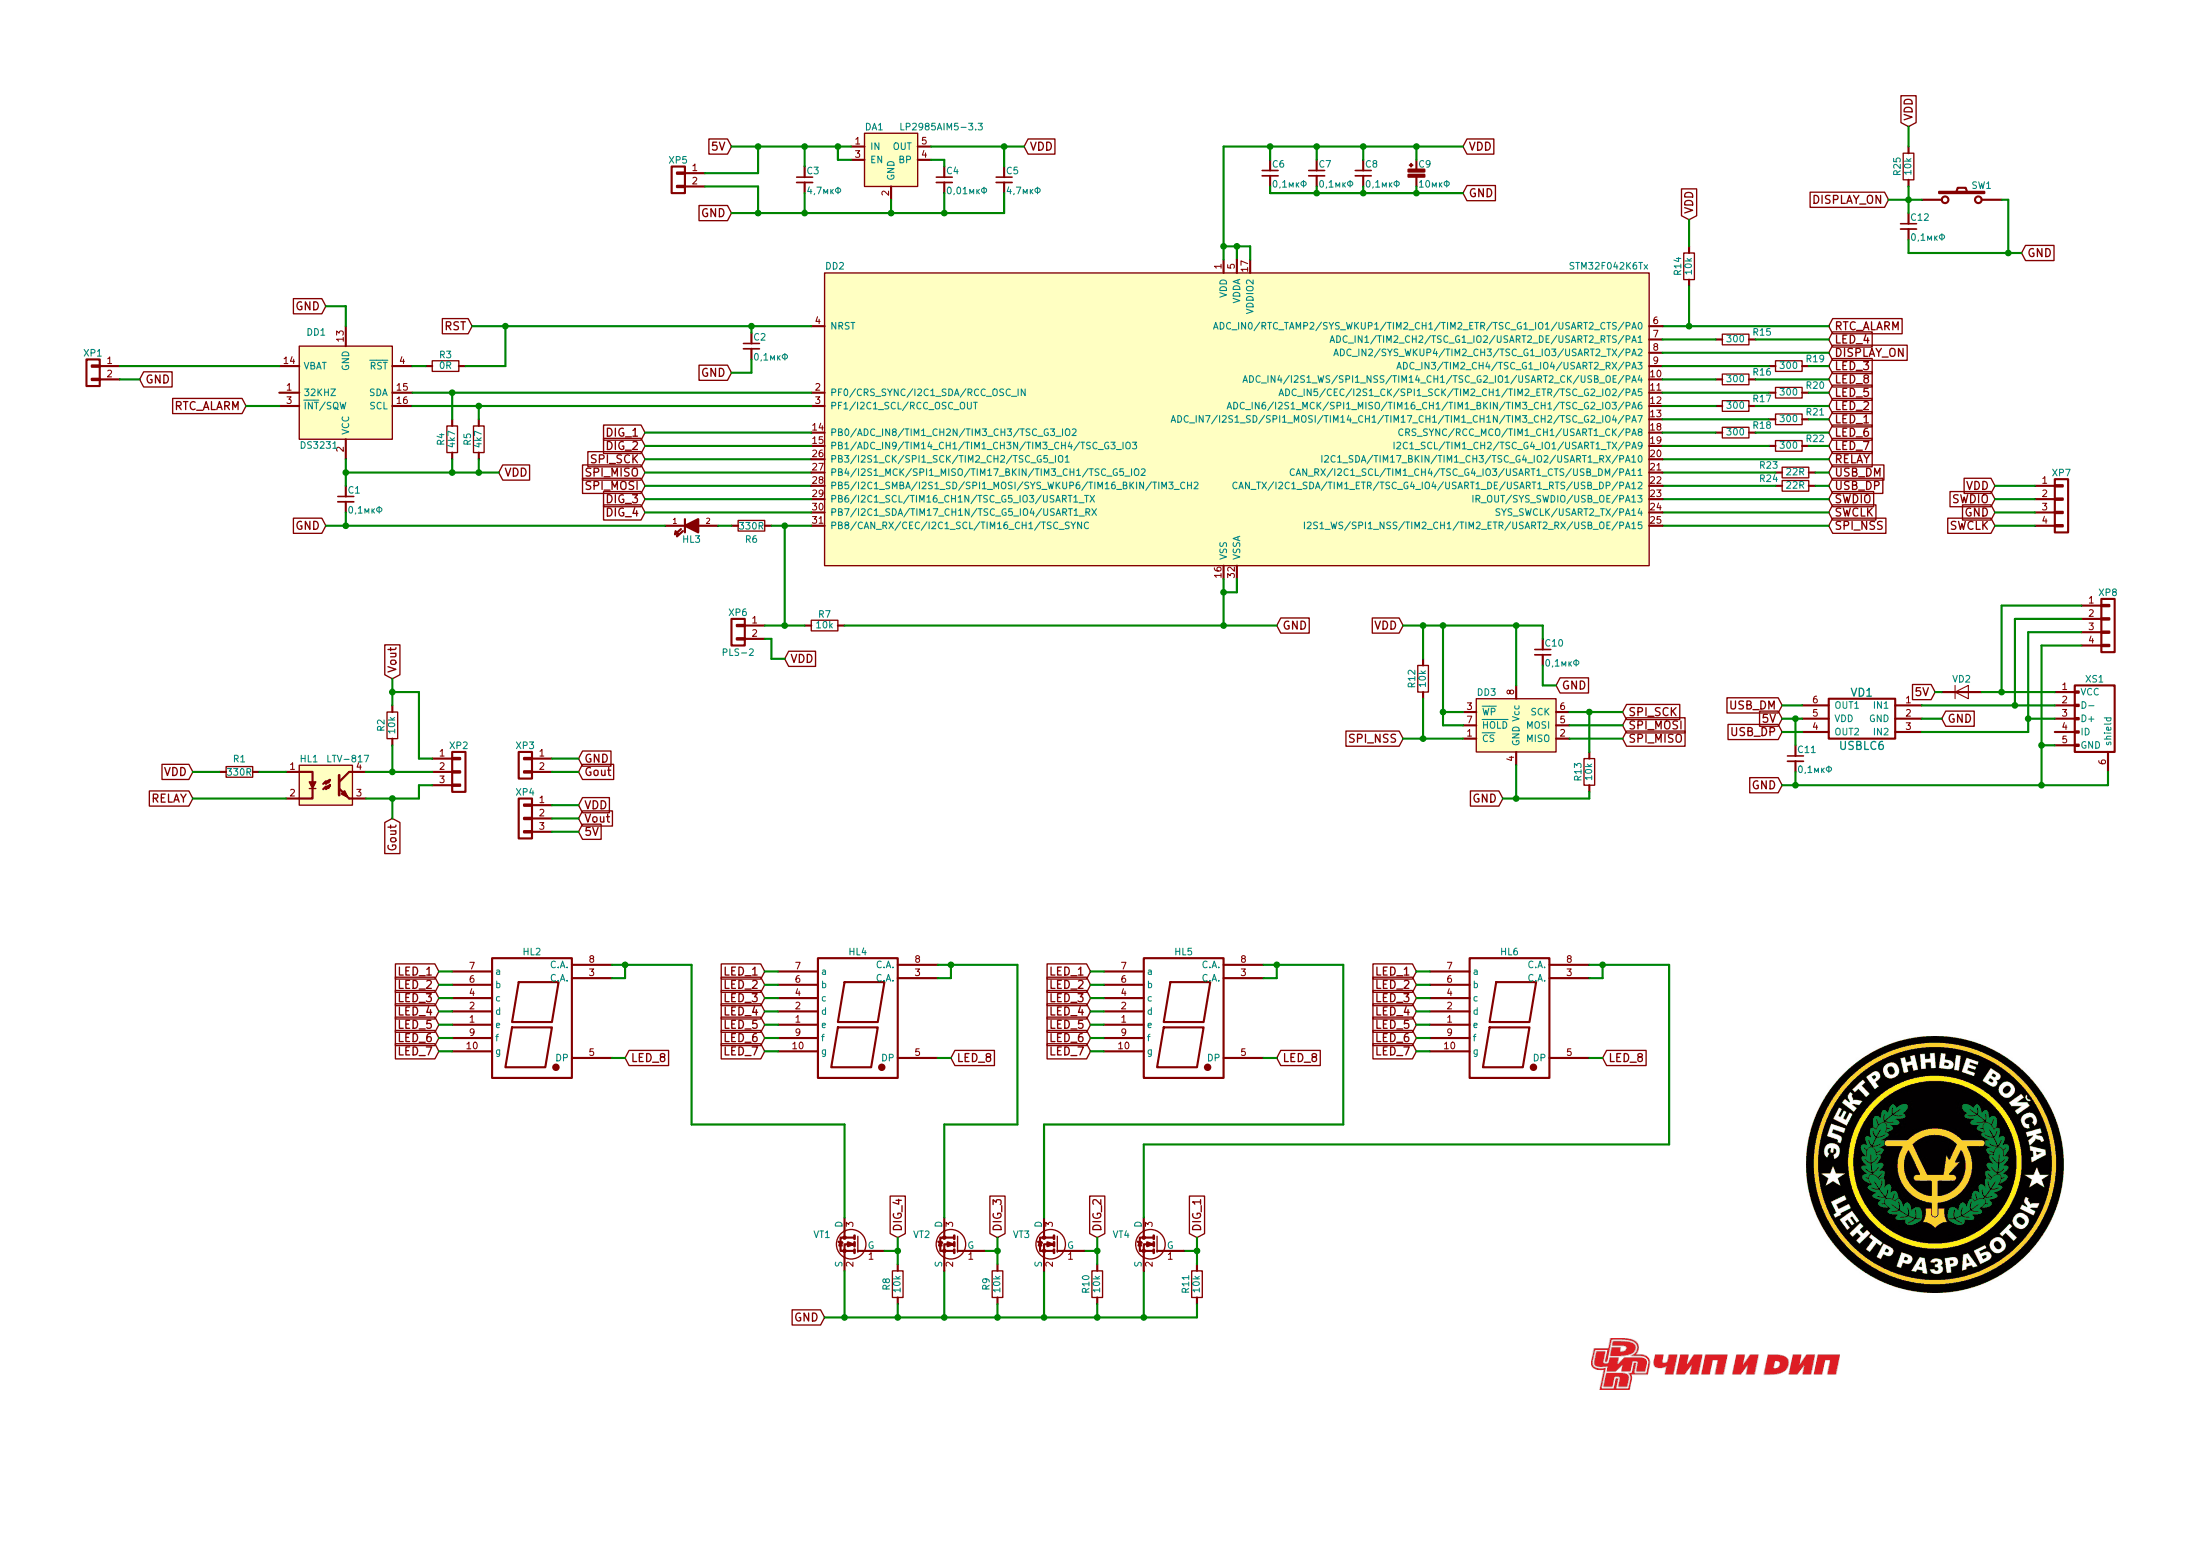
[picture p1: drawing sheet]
EESchema Schematic File Version 4
LIBS:RDC2-0041-cache
EELAYER 26 0
EELAYER END
$Descr A3 16535 11693
encoding utf-8
Sheet 1 1
Title ""
Date ""
Rev ""
Comp ""
Comment1 ""
Comment2 ""
Comment3 ""
Comment4 ""
$EndDescr
$Comp
L Device:C_Small C2
U 1 1
P 5650 2600
F 0 "C2" H 5660 2670 50  0000 L CNN
F 1 "0,1мкФ" H 5660 2520 50  0000 L CNN
F 2 "Capacitors_SMD:C_0603_HandSoldering" H 5650 2600 50  0001 C CNN
F 3 "" H 5650 2600 50  0000 C CNN
	1    5650 2600
	1    0    0    -1  
$EndComp
Text GLabel 11000 1100 2    60   Input ~ 0
VDD
Text GLabel 9600 4700 2    60   Input ~ 0
GND
Text GLabel 11000 1450 2    60   Input ~ 0
GND
$Comp
L Device:C_Small C6
U 1 1
P 9550 1300
F 0 "C6" H 9560 1370 50  0000 L CNN
F 1 "0,1мкФ" H 9560 1220 50  0000 L CNN
F 2 "Capacitors_SMD:C_0603_HandSoldering" H 9550 1300 50  0001 C CNN
F 3 "" H 9550 1300 50  0000 C CNN
	1    9550 1300
	1    0    0    -1  
$EndComp
$Comp
L Device:R R7
U 1 1
P 6200 4700
F 0 "R7" V 6280 4700 50  0000 C CNN
F 1 "10k" V 6200 4700 50  0000 C CNN
F 2 "Resistors_SMD:R_0603_HandSoldering" V 6130 4700 50  0001 C CNN
F 3 "" H 6200 4700 50  0000 C CNN
	1    6200 4700
	0    -1   -1   0   
$EndComp
Text GLabel 5500 2800 0    60   Input ~ 0
GND
Text GLabel 3550 2450 0    60   Input ~ 0
RST
$Comp
L Device:CP_Small C9
U 1 1
P 10650 1300
F 0 "C9" H 10660 1370 50  0000 L CNN
F 1 "10мкФ" H 10660 1220 50  0000 L CNN
F 2 "NewComponents:TantalC_SizeA_EIA-3216_HandSoldering_mm" H 10650 1300 50  0001 C CNN
F 3 "" H 10650 1300 50  0000 C CNN
	1    10650 1300
	1    0    0    -1  
$EndComp
$Comp
L regul:AP131-33 DA1
U 1 1
P 6700 1200
F 0 "DA1" H 6500 1450 50  0000 L CNN
F 1 "LP2985AIM5-3.3" H 7400 1450 50  0000 R CNN
F 2 "NewComponents:SOT-23-5_mm" H 6700 800 50  0001 C CNN
F 3 "" H 6700 1200 50  0000 C CNN
	1    6700 1200
	1    0    0    -1  
$EndComp
Text GLabel 5500 1600 0    60   Input ~ 0
GND
Text GLabel 7700 1100 2    60   Input ~ 0
VDD
Text GLabel 5500 1100 0    60   Input ~ 0
5V
$Comp
L Device:C_Small C7
U 1 1
P 9900 1300
F 0 "C7" H 9910 1370 50  0000 L CNN
F 1 "0,1мкФ" H 9910 1220 50  0000 L CNN
F 2 "Capacitors_SMD:C_0603_HandSoldering" H 9900 1300 50  0001 C CNN
F 3 "" H 9900 1300 50  0000 C CNN
	1    9900 1300
	1    0    0    -1  
$EndComp
$Comp
L Device:C_Small C5
U 1 1
P 7550 1350
F 0 "C5" H 7560 1420 50  0000 L CNN
F 1 "4,7мкФ" H 7560 1270 50  0000 L CNN
F 2 "Capacitors_SMD:C_0603_HandSoldering" H 7550 1350 50  0001 C CNN
F 3 "" H 7550 1350 50  0000 C CNN
	1    7550 1350
	1    0    0    -1  
$EndComp
$Comp
L Device:C_Small C4
U 1 1
P 7100 1350
F 0 "C4" H 7110 1420 50  0000 L CNN
F 1 "0,01мкФ" H 7110 1270 50  0000 L CNN
F 2 "Capacitors_SMD:C_0603_HandSoldering" H 7100 1350 50  0001 C CNN
F 3 "" H 7100 1350 50  0000 C CNN
	1    7100 1350
	1    0    0    -1  
$EndComp
$Comp
L Device:C_Small C3
U 1 1
P 6050 1350
F 0 "C3" H 6060 1420 50  0000 L CNN
F 1 "4,7мкФ" H 6060 1270 50  0000 L CNN
F 2 "Capacitors_SMD:C_0603_HandSoldering" H 6050 1350 50  0001 C CNN
F 3 "" H 6050 1350 50  0000 C CNN
	1    6050 1350
	1    0    0    -1  
$EndComp
Text GLabel 13750 3850 2    60   Input ~ 0
SWCLK
Text GLabel 10550 4700 0    60   Input ~ 0
VDD
$Comp
L Device:C_Small C10
U 1 1
P 11600 4900
F 0 "C10" H 11610 4970 50  0000 L CNN
F 1 "0,1мкФ" H 11610 4820 50  0000 L CNN
F 2 "Capacitors_SMD:C_0603_HandSoldering" H 11600 4900 50  0001 C CNN
F 3 "" H 11600 4900 50  0000 C CNN
	1    11600 4900
	1    0    0    -1  
$EndComp
$Comp
L Device:R R24
U 1 1
P 13500 3650
F 0 "R24" V 13550 3850 50  0000 C CNN
F 1 "22R" V 13500 3650 50  0000 C CNN
F 2 "Resistors_SMD:R_0603_HandSoldering" V 13430 3650 50  0001 C CNN
F 3 "" H 13500 3650 50  0000 C CNN
	1    13500 3650
	0    -1   -1   0   
$EndComp
$Comp
L Device:R R23
U 1 1
P 13500 3550
F 0 "R23" V 13550 3750 50  0000 C CNN
F 1 "22R" V 13500 3550 50  0000 C CNN
F 2 "Resistors_SMD:R_0603_HandSoldering" V 13430 3550 50  0001 C CNN
F 3 "" H 13500 3550 50  0000 C CNN
	1    13500 3550
	0    -1   -1   0   
$EndComp
$Comp
L RDC2-0041-rescue:USBLC6 VD1
U 1 1
P 14000 5400
F 0 "VD1" H 14000 5600 60  0000 C CNN
F 1 "USBLC6" H 14000 5200 60  0000 C CNN
F 2 "NewComponents:SOT23-6L" H 14000 5400 60  0001 C CNN
F 3 "" H 14000 5400 60  0000 C CNN
	1    14000 5400
	-1   0    0    -1  
$EndComp
Text GLabel 13750 3550 2    60   Input ~ 0
USB_DM
Text GLabel 13750 3650 2    60   Input ~ 0
USB_DP
$Comp
L conn:CONN_01X02 XP6
U 1 1
P 5550 4750
F 0 "XP6" H 5550 4900 50  0000 C CNN
F 1 "PLS-2" H 5550 4600 50  0000 C CNN
F 2 "NewComponents:Pin_Header_Straight_1x02_mm" H 5550 4750 50  0001 C CNN
F 3 "" H 5550 4750 50  0000 C CNN
	1    5550 4750
	-1   0    0    -1  
$EndComp
Text GLabel 13400 5300 0    60   Input ~ 0
USB_DM
Text GLabel 13400 5500 0    60   Input ~ 0
USB_DP
Text GLabel 13400 5400 0    60   Input ~ 0
5V
Text GLabel 14600 5400 2    60   Input ~ 0
GND
$Comp
L RDC2-0041-rescue:USB_OTG XS1
U 1 1
P 15750 5400
F 0 "XS1" V 15450 5400 50  0000 C CNN
F 1 "USB_OTG" H 15750 5600 50  0001 C CNN
F 2 "NewComponents:Micro_USB_ElecFreaks" V 15700 5300 50  0001 C CNN
F 3 "" V 15700 5300 50  0000 C CNN
	1    15750 5400
	0    1    1    0   
$EndComp
Text GLabel 13400 5900 0    60   Input ~ 0
GND
Text GLabel 14550 5200 0    60   Input ~ 0
5V
$Comp
L Device:C_Small C11
U 1 1
P 13500 5700
F 0 "C11" H 13510 5770 50  0000 L CNN
F 1 "0,1мкФ" H 13510 5620 50  0000 L CNN
F 2 "Capacitors_SMD:C_0603_HandSoldering" H 13500 5700 50  0001 C CNN
F 3 "" H 13500 5700 50  0000 C CNN
	1    13500 5700
	1    0    0    -1  
$EndComp
Text GLabel 11300 6000 0    60   Input ~ 0
GND
$Comp
L conn:CONN_01X04 XP7
U 1 1
P 15500 3800
F 0 "XP7" H 15500 4050 50  0000 C CNN
F 1 "CONN_01X04" V 15600 3800 50  0001 C CNN
F 2 "NewComponents:Pin_Header_Straight_1x04_mm" H 15500 3800 50  0001 C CNN
F 3 "" H 15500 3800 50  0000 C CNN
	1    15500 3800
	1    0    0    -1  
$EndComp
Text GLabel 15000 3650 0    60   Input ~ 0
VDD
Text GLabel 15000 3850 0    60   Input ~ 0
GND
Text GLabel 5900 4950 2    60   Input ~ 0
VDD
Text GLabel 13750 3750 2    60   Input ~ 0
SWDIO
Text GLabel 13750 3950 2    60   Input ~ 0
SPI_NSS
Text GLabel 4850 3450 0    60   Input ~ 0
SPI_SCK
Text GLabel 4850 3550 0    60   Input ~ 0
SPI_MISO
Text GLabel 4850 3650 0    60   Input ~ 0
SPI_MOSI
Text GLabel 15000 3950 0    60   Input ~ 0
SWCLK
$Comp
L conn:CONN_01X02 XP5
U 1 1
P 5100 1350
F 0 "XP5" H 5100 1500 50  0000 C CNN
F 1 "PLS-2" H 5100 1500 50  0001 C CNN
F 2 "NewComponents:Pin_Header_Straight_1x02_mm" H 5100 1350 50  0001 C CNN
F 3 "" H 5100 1350 50  0000 C CNN
	1    5100 1350
	-1   0    0    -1  
$EndComp
$Comp
L memory:25LC_EEPROM DD3
U 1 1
P 11400 5450
F 0 "DD3" H 11100 5700 50  0000 L CNN
F 1 "25LC_EEPROM" H 11450 5700 50  0001 L CNN
F 2 "Housings_SOIC:SOIC-8_3.9x4.9mm_Pitch1.27mm" H 11050 5400 50  0001 C CNN
F 3 "" H 11050 5400 50  0000 C CNN
	1    11400 5450
	1    0    0    -1  
$EndComp
Text GLabel 11700 5150 2    60   Input ~ 0
GND
Text GLabel 12200 5550 2    60   Input ~ 0
SPI_MISO
Text GLabel 12200 5450 2    60   Input ~ 0
SPI_MOSI
Text GLabel 12200 5350 2    60   Input ~ 0
SPI_SCK
Text GLabel 10550 5550 0    60   Input ~ 0
SPI_NSS
$Comp
L Device:R R13
U 1 1
P 11950 5800
F 0 "R13" V 12030 5800 50  0000 C CNN
F 1 "10k" V 11950 5800 50  0000 C CNN
F 2 "Resistors_SMD:R_0603_HandSoldering" V 11880 5800 50  0001 C CNN
F 3 "" H 11950 5800 50  0000 C CNN
	1    11950 5800
	-1   0    0    1   
$EndComp
$Comp
L Device:R R12
U 1 1
P 10700 5100
F 0 "R12" V 10780 5100 50  0000 C CNN
F 1 "10k" V 10700 5100 50  0000 C CNN
F 2 "Resistors_SMD:R_0603_HandSoldering" V 10630 5100 50  0001 C CNN
F 3 "" H 10700 5100 50  0000 C CNN
	1    10700 5100
	-1   0    0    1   
$EndComp
Text GLabel 15000 3750 0    60   Input ~ 0
SWDIO
Wire Wire Line
	9200 1100 9550 1100
Wire Wire Line
	9200 1100 9200 1850
Wire Wire Line
	9300 1950 9300 1850
Wire Wire Line
	9200 1850 9300 1850
Connection ~ 9200 1850
Wire Wire Line
	9550 1200 9550 1100
Connection ~ 9550 1100
Wire Wire Line
	9900 1100 9900 1200
Connection ~ 9900 1100
Wire Wire Line
	9550 1450 9900 1450
Wire Wire Line
	9550 1450 9550 1400
Wire Wire Line
	9900 1400 9900 1450
Connection ~ 9900 1450
Wire Wire Line
	3550 2450 3800 2450
Wire Wire Line
	5650 2450 5650 2500
Wire Wire Line
	5650 2800 5650 2700
Wire Wire Line
	5500 2800 5650 2800
Connection ~ 5650 2450
Wire Wire Line
	10650 1200 10650 1100
Connection ~ 10650 1100
Wire Wire Line
	10650 1400 10650 1450
Connection ~ 10650 1450
Wire Wire Line
	7000 1100 7550 1100
Wire Wire Line
	7000 1200 7100 1200
Wire Wire Line
	7100 1200 7100 1250
Wire Wire Line
	5500 1100 5700 1100
Wire Wire Line
	6050 1100 6050 1250
Wire Wire Line
	6400 1200 6300 1200
Wire Wire Line
	6300 1200 6300 1100
Connection ~ 6300 1100
Wire Wire Line
	7550 1600 7550 1450
Wire Wire Line
	5500 1600 5700 1600
Wire Wire Line
	7100 1450 7100 1600
Connection ~ 7100 1600
Wire Wire Line
	6700 1500 6700 1600
Connection ~ 6700 1600
Wire Wire Line
	6050 1450 6050 1600
Connection ~ 6050 1600
Connection ~ 6050 1100
Wire Wire Line
	4850 3650 6100 3650
Wire Wire Line
	12500 3750 13750 3750
Wire Wire Line
	6350 4700 9200 4700
Wire Wire Line
	12500 3850 13750 3850
Wire Wire Line
	12500 3550 13350 3550
Wire Wire Line
	13350 3650 12500 3650
Wire Wire Line
	13750 3550 13650 3550
Wire Wire Line
	13650 3650 13750 3650
Wire Wire Line
	14600 5400 14450 5400
Wire Wire Line
	13400 5400 13500 5400
Wire Wire Line
	13400 5300 13550 5300
Wire Wire Line
	13550 5500 13400 5500
Wire Wire Line
	15850 5900 15850 5800
Wire Wire Line
	13400 5900 13500 5900
Wire Wire Line
	15450 5600 15350 5600
Wire Wire Line
	15350 4850 15350 5600
Connection ~ 15350 5900
Wire Wire Line
	14450 5300 15150 5300
Wire Wire Line
	15250 5400 15450 5400
Wire Wire Line
	15250 4750 15250 5400
Wire Wire Line
	15250 5500 14450 5500
Wire Wire Line
	13500 5400 13500 5600
Wire Wire Line
	5750 4700 5900 4700
Connection ~ 5900 4700
Wire Wire Line
	5750 4800 5800 4800
Wire Wire Line
	5800 4800 5800 4950
Wire Wire Line
	5800 4950 5900 4950
Wire Wire Line
	4850 3550 6100 3550
Wire Wire Line
	6100 3450 4850 3450
Wire Wire Line
	15000 3650 15300 3650
Wire Wire Line
	15300 3750 15000 3750
Wire Wire Line
	15000 3850 15300 3850
Wire Wire Line
	15300 3950 15000 3950
Wire Wire Line
	13750 3950 12500 3950
Connection ~ 13500 5400
Wire Wire Line
	13500 5800 13500 5900
Connection ~ 13500 5900
Wire Wire Line
	10550 4700 10700 4700
Wire Wire Line
	11400 4700 11400 5150
Wire Wire Line
	11300 6000 11400 6000
Wire Wire Line
	11400 6000 11400 5750
Wire Wire Line
	11800 5350 11950 5350
Wire Wire Line
	11800 5450 12200 5450
Wire Wire Line
	12200 5550 11800 5550
Wire Wire Line
	11950 5650 11950 5350
Connection ~ 11950 5350
Wire Wire Line
	11600 4700 11600 4800
Connection ~ 11400 4700
Wire Wire Line
	11600 5000 11600 5150
Wire Wire Line
	11600 5150 11700 5150
Wire Wire Line
	10700 4950 10700 4700
Connection ~ 10700 4700
Wire Wire Line
	10550 5550 10700 5550
Wire Wire Line
	10700 5250 10700 5550
Connection ~ 10700 5550
Wire Wire Line
	11950 6000 11950 5950
Connection ~ 11400 6000
Wire Wire Line
	10850 5450 11000 5450
Wire Wire Line
	10850 4700 10850 5350
Connection ~ 10850 4700
Wire Wire Line
	11000 5350 10850 5350
Connection ~ 10850 5350
Wire Wire Line
	7550 1250 7550 1100
Connection ~ 7550 1100
$Comp
L RDC2-0041-rescue:LED HL3
U 1 1
P 5200 3950
F 0 "HL3" H 5200 3850 50  0000 C CNN
F 1 "LED" H 5200 3850 50  0001 C CNN
F 2 "NewComponents:LED_0603_HandSoldering" H 5200 3950 50  0001 C CNN
F 3 "" H 5200 3950 50  0000 C CNN
	1    5200 3950
	1    0    0    -1  
$EndComp
$Comp
L Device:R R6
U 1 1
P 5650 3950
F 0 "R6" V 5750 3950 50  0000 C CNN
F 1 "330R" V 5650 3950 50  0000 C CNN
F 2 "Resistors_SMD:R_0603_HandSoldering" V 5580 3950 50  0001 C CNN
F 3 "" H 5650 3950 50  0000 C CNN
	1    5650 3950
	0    1    1    0   
$EndComp
Wire Wire Line
	5500 3950 5400 3950
$Comp
L Device:R R2
U 1 1
P 2950 5450
F 0 "R2" V 3030 5450 50  0000 C CNN
F 1 "10k" V 2950 5450 50  0000 C CNN
F 2 "Resistors_SMD:R_0603_HandSoldering" V 2880 5450 50  0001 C CNN
F 3 "" H 2950 5450 50  0000 C CNN
	1    2950 5450
	-1   0    0    1   
$EndComp
Text GLabel 13750 3450 2    60   Input ~ 0
RELAY
Wire Wire Line
	13750 3450 12500 3450
Text GLabel 13750 2450 2    60   Input ~ 0
RTC_ALARM
Wire Wire Line
	12500 2450 12700 2450
$Comp
L Device:R R14
U 1 1
P 12700 2000
F 0 "R14" V 12780 2000 50  0000 C CNN
F 1 "10k" V 12700 2000 50  0000 C CNN
F 2 "Resistors_SMD:R_0603_HandSoldering" V 12630 2000 50  0001 C CNN
F 3 "" H 12700 2000 50  0000 C CNN
	1    12700 2000
	-1   0    0    1   
$EndComp
Text GLabel 12700 1650 1    60   Input ~ 0
VDD
Wire Wire Line
	12700 1850 12700 1650
Wire Wire Line
	12700 2150 12700 2450
Connection ~ 12700 2450
$Comp
L maxim:DS3231 DD1
U 1 1
P 2600 2950
F 0 "DD1" H 2900 2500 50  0000 R CNN
F 1 "DS3231" H 2950 3350 50  0000 R CNN
F 2 "Housings_SOIC:SOIC-16_7.5x10.3mm_Pitch1.27mm" H 2650 2550 50  0001 L CNN
F 3 "" H 2870 3200 50  0001 C CNN
	1    2600 2950
	-1   0    0    1   
$EndComp
$Comp
L Device:C_Small C1
U 1 1
P 2600 3750
F 0 "C1" H 2610 3820 50  0000 L CNN
F 1 "0,1мкФ" H 2610 3670 50  0000 L CNN
F 2 "Capacitors_SMD:C_0603_HandSoldering" H 2600 3750 50  0001 C CNN
F 3 "" H 2600 3750 50  0000 C CNN
	1    2600 3750
	1    0    0    -1  
$EndComp
Text GLabel 2450 2300 0    60   Input ~ 0
GND
$Comp
L Device:R R3
U 1 1
P 3350 2750
F 0 "R3" V 3430 2750 50  0000 C CNN
F 1 "0R" V 3350 2750 50  0000 C CNN
F 2 "Resistors_SMD:R_0603_HandSoldering" V 3280 2750 50  0001 C CNN
F 3 "" H 3350 2750 50  0000 C CNN
	1    3350 2750
	0    1    -1   0   
$EndComp
Wire Wire Line
	2450 2300 2600 2300
Wire Wire Line
	2600 2300 2600 2450
Wire Wire Line
	2600 3450 2600 3550
Text GLabel 3750 3550 2    60   Input ~ 0
VDD
Text GLabel 2450 3950 0    60   Input ~ 0
GND
Wire Wire Line
	2600 3550 3400 3550
Connection ~ 2600 3550
Wire Wire Line
	2600 3850 2600 3950
Wire Wire Line
	3100 2950 3400 2950
Wire Wire Line
	3100 3050 3600 3050
$Comp
L Device:R R4
U 1 1
P 3400 3300
F 0 "R4" V 3480 3300 50  0000 C CNN
F 1 "4k7" V 3400 3300 50  0000 C CNN
F 2 "Resistors_SMD:R_0603_HandSoldering" V 3330 3300 50  0001 C CNN
F 3 "" H 3400 3300 50  0000 C CNN
	1    3400 3300
	-1   0    0    1   
$EndComp
$Comp
L Device:R R5
U 1 1
P 3600 3300
F 0 "R5" V 3680 3300 50  0000 C CNN
F 1 "4k7" V 3600 3300 50  0000 C CNN
F 2 "Resistors_SMD:R_0603_HandSoldering" V 3530 3300 50  0001 C CNN
F 3 "" H 3600 3300 50  0000 C CNN
	1    3600 3300
	-1   0    0    1   
$EndComp
Wire Wire Line
	3400 3150 3400 2950
Connection ~ 3400 2950
Wire Wire Line
	3600 3150 3600 3050
Connection ~ 3600 3050
Wire Wire Line
	3400 3450 3400 3550
Connection ~ 3400 3550
Wire Wire Line
	3600 3450 3600 3550
Connection ~ 3600 3550
Text GLabel 1850 3050 0    60   Input ~ 0
RTC_ALARM
Wire Wire Line
	2100 3050 1850 3050
$Comp
L conn:CONN_01X02 XP1
U 1 1
P 700 2800
F 0 "XP1" H 700 2950 50  0000 C CNN
F 1 "PLS-2" H 700 2950 50  0001 C CNN
F 2 "NewComponents:KLS5-CR1220-01" H 700 2800 50  0001 C CNN
F 3 "" H 700 2800 50  0000 C CNN
	1    700  2800
	-1   0    0    -1  
$EndComp
Wire Wire Line
	2100 2750 900  2750
Text GLabel 1050 2850 2    60   Input ~ 0
GND
Wire Wire Line
	1050 2850 900  2850
Wire Wire Line
	5300 1300 5700 1300
Wire Wire Line
	5700 1300 5700 1100
Connection ~ 5700 1100
Wire Wire Line
	5300 1400 5700 1400
Wire Wire Line
	5700 1400 5700 1600
Connection ~ 5700 1600
$Comp
L Device:D VD2
U 1 1
P 14750 5200
F 0 "VD2" H 14750 5300 50  0000 C CNN
F 1 "D" H 14750 5100 50  0001 C CNN
F 2 "Diodes_SMD:SOD-123" H 14750 5200 50  0001 C CNN
F 3 "" H 14750 5200 50  0000 C CNN
	1    14750 5200
	1    0    0    -1  
$EndComp
Wire Wire Line
	15450 5200 15050 5200
Wire Wire Line
	14600 5200 14550 5200
$Comp
L opto:LTV-817 HL1
U 1 1
P 2450 5900
F 0 "HL1" H 2250 6100 50  0000 L CNN
F 1 "LTV-817" H 2450 6100 50  0000 L CNN
F 2 "NewComponents:LTV817S" H 2250 5700 50  0001 L CIN
F 3 "" H 2450 5800 50  0000 L CNN
	1    2450 5900
	1    0    0    -1  
$EndComp
$Comp
L Device:R R1
U 1 1
P 1800 5800
F 0 "R1" V 1700 5800 50  0000 C CNN
F 1 "330R" V 1800 5800 50  0000 C CNN
F 2 "Resistors_SMD:R_0603_HandSoldering" V 1730 5800 50  0001 C CNN
F 3 "" H 1800 5800 50  0000 C CNN
	1    1800 5800
	0    -1   1    0   
$EndComp
Text GLabel 1450 5800 0    60   Input ~ 0
VDD
Wire Wire Line
	1450 5800 1650 5800
Wire Wire Line
	1950 5800 2150 5800
Text GLabel 1450 6000 0    60   Input ~ 0
RELAY
Wire Wire Line
	2150 6000 1450 6000
Text GLabel 2950 5100 1    60   Input ~ 0
Vout
Wire Wire Line
	2750 5800 2950 5800
Wire Wire Line
	2950 5800 2950 5600
Wire Wire Line
	2950 5100 2950 5200
Text GLabel 2950 6150 3    60   Input ~ 0
Gout
Wire Wire Line
	2750 6000 2950 6000
Wire Wire Line
	2950 6000 2950 6150
$Comp
L conn:CONN_01X03 XP2
U 1 1
P 3450 5800
F 0 "XP2" H 3450 6000 50  0000 C CNN
F 1 "CONN_01X03" V 3550 5800 50  0001 C CNN
F 2 "NewComponents:Clem_3Pos_P5" H 3450 5800 50  0001 C CNN
F 3 "" H 3450 5800 50  0000 C CNN
	1    3450 5800
	1    0    0    -1  
$EndComp
Connection ~ 2950 6000
Connection ~ 2950 5800
Wire Wire Line
	2950 5200 3150 5200
Wire Wire Line
	3150 5200 3150 5700
Wire Wire Line
	3150 5700 3250 5700
Connection ~ 2950 5200
Wire Wire Line
	3250 5900 3150 5900
Wire Wire Line
	3150 5900 3150 6000
$Comp
L conn:CONN_01X02 XP3
U 1 1
P 3950 5750
F 0 "XP3" H 3950 5900 50  0000 C CNN
F 1 "PLS-2" H 3950 5600 50  0001 C CNN
F 2 "NewComponents:Pin_Header_Straight_1x02_mm" H 3950 5750 50  0001 C CNN
F 3 "" H 3950 5750 50  0000 C CNN
	1    3950 5750
	-1   0    0    -1  
$EndComp
Text GLabel 4350 5800 2    60   Input ~ 0
Gout
Text GLabel 4350 5700 2    60   Input ~ 0
GND
Wire Wire Line
	4350 5700 4150 5700
Wire Wire Line
	4150 5800 4350 5800
$Comp
L conn:CONN_01X03 XP4
U 1 1
P 3950 6150
F 0 "XP4" H 3950 6350 50  0000 C CNN
F 1 "CONN_01X03" V 4050 6150 50  0001 C CNN
F 2 "NewComponents:Pin_Header_Straight_1x03_mm" H 3950 6150 50  0001 C CNN
F 3 "" H 3950 6150 50  0000 C CNN
	1    3950 6150
	-1   0    0    -1  
$EndComp
Text GLabel 4350 6150 2    60   Input ~ 0
Vout
Text GLabel 4350 6050 2    60   Input ~ 0
VDD
Text GLabel 4350 6250 2    60   Input ~ 0
5V
Wire Wire Line
	4150 6050 4350 6050
Wire Wire Line
	4350 6150 4150 6150
Wire Wire Line
	4150 6250 4350 6250
$Comp
L stm32:STM32F042K6Tx DD2
U 1 1
P 9300 3150
F 0 "DD2" H 6200 4275 50  0000 L BNN
F 1 "STM32F042K6Tx" H 12400 4275 50  0000 R BNN
F 2 "Housings_QFP:LQFP-32_7x7mm_Pitch0.8mm" H 12400 4225 50  0001 R TNN
F 3 "" H 9300 3150 50  0000 C CNN
	1    9300 3150
	1    0    0    -1  
$EndComp
Wire Wire Line
	3500 2750 3800 2750
Wire Wire Line
	3800 2750 3800 2450
Connection ~ 3800 2450
Wire Wire Line
	3200 2750 3100 2750
Wire Wire Line
	5800 3950 5900 3950
Wire Wire Line
	5900 3950 5900 4700
Wire Wire Line
	9200 4350 9200 4450
Connection ~ 9200 4700
Wire Wire Line
	9300 4350 9300 4450
Wire Wire Line
	9300 4450 9200 4450
Connection ~ 9200 4450
Wire Wire Line
	9400 1850 9400 1950
Connection ~ 9300 1850
$Comp
L Device:C_Small C8
U 1 1
P 10250 1300
F 0 "C8" H 10260 1370 50  0000 L CNN
F 1 "0,1мкФ" H 10260 1220 50  0000 L CNN
F 2 "Capacitors_SMD:C_0603_HandSoldering" H 10250 1300 50  0001 C CNN
F 3 "" H 10250 1300 50  0000 C CNN
	1    10250 1300
	1    0    0    -1  
$EndComp
Wire Wire Line
	10250 1200 10250 1100
Connection ~ 10250 1100
Wire Wire Line
	10250 1400 10250 1450
Connection ~ 10250 1450
Wire Wire Line
	2450 3950 2600 3950
Connection ~ 2600 3950
Connection ~ 5900 3950
Text GLabel 13750 2650 2    60   Input ~ 0
DISPLAY_ON
Wire Wire Line
	12500 2650 13750 2650
$Comp
L RDC2-0041-rescue:SW_PUSH SW1
U 1 1
P 14750 1500
F 0 "SW1" H 14900 1610 50  0000 C CNN
F 1 "SW_PUSH" H 14750 1420 50  0001 C CNN
F 2 "NewComponents:TC-0120" H 14750 1500 50  0001 C CNN
F 3 "" H 14750 1500 50  0000 C CNN
	1    14750 1500
	1    0    0    -1  
$EndComp
$Comp
L Device:R R25
U 1 1
P 14350 1250
F 0 "R25" V 14430 1250 50  0000 C CNN
F 1 "10k" V 14350 1250 50  0000 C CNN
F 2 "Resistors_SMD:R_0603_HandSoldering" V 14280 1250 50  0001 C CNN
F 3 "" H 14350 1250 50  0000 C CNN
	1    14350 1250
	-1   0    0    1   
$EndComp
Text GLabel 14350 950  1    60   Input ~ 0
VDD
Text GLabel 15200 1900 2    60   Input ~ 0
GND
$Comp
L Device:R R15
U 1 1
P 13050 2550
F 0 "R15" V 13100 2350 50  0000 C CNN
F 1 "300" V 13050 2550 50  0000 C CNN
F 2 "Resistors_SMD:R_0603_HandSoldering" V 12980 2550 50  0001 C CNN
F 3 "" H 13050 2550 50  0000 C CNN
	1    13050 2550
	0    -1   -1   0   
$EndComp
$Comp
L Device:R R19
U 1 1
P 13450 2750
F 0 "R19" V 13500 2550 50  0000 C CNN
F 1 "300" V 13450 2750 50  0000 C CNN
F 2 "Resistors_SMD:R_0603_HandSoldering" V 13380 2750 50  0001 C CNN
F 3 "" H 13450 2750 50  0000 C CNN
	1    13450 2750
	0    -1   -1   0   
$EndComp
$Comp
L Device:R R16
U 1 1
P 13050 2850
F 0 "R16" V 13100 2650 50  0000 C CNN
F 1 "300" V 13050 2850 50  0000 C CNN
F 2 "Resistors_SMD:R_0603_HandSoldering" V 12980 2850 50  0001 C CNN
F 3 "" H 13050 2850 50  0000 C CNN
	1    13050 2850
	0    -1   -1   0   
$EndComp
$Comp
L Device:R R20
U 1 1
P 13450 2950
F 0 "R20" V 13500 2750 50  0000 C CNN
F 1 "300" V 13450 2950 50  0000 C CNN
F 2 "Resistors_SMD:R_0603_HandSoldering" V 13380 2950 50  0001 C CNN
F 3 "" H 13450 2950 50  0000 C CNN
	1    13450 2950
	0    -1   -1   0   
$EndComp
$Comp
L Device:R R17
U 1 1
P 13050 3050
F 0 "R17" V 13100 2850 50  0000 C CNN
F 1 "300" V 13050 3050 50  0000 C CNN
F 2 "Resistors_SMD:R_0603_HandSoldering" V 12980 3050 50  0001 C CNN
F 3 "" H 13050 3050 50  0000 C CNN
	1    13050 3050
	0    -1   -1   0   
$EndComp
$Comp
L Device:R R21
U 1 1
P 13450 3150
F 0 "R21" V 13500 2950 50  0000 C CNN
F 1 "300" V 13450 3150 50  0000 C CNN
F 2 "Resistors_SMD:R_0603_HandSoldering" V 13380 3150 50  0001 C CNN
F 3 "" H 13450 3150 50  0000 C CNN
	1    13450 3150
	0    -1   -1   0   
$EndComp
$Comp
L Device:R R18
U 1 1
P 13050 3250
F 0 "R18" V 13100 3050 50  0000 C CNN
F 1 "300" V 13050 3250 50  0000 C CNN
F 2 "Resistors_SMD:R_0603_HandSoldering" V 12980 3250 50  0001 C CNN
F 3 "" H 13050 3250 50  0000 C CNN
	1    13050 3250
	0    -1   -1   0   
$EndComp
Text GLabel 13750 2550 2    60   Input ~ 0
LED_4
Text GLabel 13750 2750 2    60   Input ~ 0
LED_3
Text GLabel 13750 2850 2    60   Input ~ 0
LED_8
Text GLabel 13750 2950 2    60   Input ~ 0
LED_5
Text GLabel 13750 3050 2    60   Input ~ 0
LED_2
Text GLabel 13750 3150 2    60   Input ~ 0
LED_1
Text GLabel 13750 3250 2    60   Input ~ 0
LED_6
Wire Wire Line
	13750 2550 13200 2550
Wire Wire Line
	13600 2750 13750 2750
Wire Wire Line
	13750 2850 13200 2850
Wire Wire Line
	13600 2950 13750 2950
Wire Wire Line
	13750 3050 13200 3050
Wire Wire Line
	13600 3150 13750 3150
Wire Wire Line
	13750 3250 13200 3250
$Comp
L transistors:BSS138 VT1
U 1 1
P 6450 9350
F 0 "VT1" H 6650 9425 50  0000 L CNN
F 1 "BSS138" H 6650 9350 50  0001 L CNN
F 2 "NewComponents:SOT-23_mm" H 6650 9275 50  0001 L CIN
F 3 "" H 6450 9350 50  0000 L CNN
	1    6450 9350
	-1   0    0    -1  
$EndComp
$Comp
L Device:R R8
U 1 1
P 6750 9650
F 0 "R8" V 6830 9650 50  0000 C CNN
F 1 "10k" V 6750 9650 50  0000 C CNN
F 2 "Resistors_SMD:R_0603_HandSoldering" V 6680 9650 50  0001 C CNN
F 3 "" H 6750 9650 50  0000 C CNN
	1    6750 9650
	-1   0    0    1   
$EndComp
$Comp
L Device:R R9
U 1 1
P 7500 9650
F 0 "R9" V 7580 9650 50  0000 C CNN
F 1 "10k" V 7500 9650 50  0000 C CNN
F 2 "Resistors_SMD:R_0603_HandSoldering" V 7430 9650 50  0001 C CNN
F 3 "" H 7500 9650 50  0000 C CNN
	1    7500 9650
	-1   0    0    1   
$EndComp
Text GLabel 6750 9300 1    60   Input ~ 0
DIG_4
Text GLabel 7500 9300 1    60   Input ~ 0
DIG_3
Text GLabel 8250 9300 1    60   Input ~ 0
DIG_2
Text GLabel 9000 9300 1    60   Input ~ 0
DIG_1
$Comp
L Device:R R10
U 1 1
P 8250 9650
F 0 "R10" V 8330 9650 50  0000 C CNN
F 1 "10k" V 8250 9650 50  0000 C CNN
F 2 "Resistors_SMD:R_0603_HandSoldering" V 8180 9650 50  0001 C CNN
F 3 "" H 8250 9650 50  0000 C CNN
	1    8250 9650
	-1   0    0    1   
$EndComp
$Comp
L Device:R R11
U 1 1
P 9000 9650
F 0 "R11" V 9080 9650 50  0000 C CNN
F 1 "10k" V 9000 9650 50  0000 C CNN
F 2 "Resistors_SMD:R_0603_HandSoldering" V 8930 9650 50  0001 C CNN
F 3 "" H 9000 9650 50  0000 C CNN
	1    9000 9650
	-1   0    0    1   
$EndComp
Text GLabel 6200 9900 0    60   Input ~ 0
GND
Wire Wire Line
	9000 9900 9000 9800
Wire Wire Line
	6200 9900 6350 9900
Wire Wire Line
	6750 9800 6750 9900
Connection ~ 6750 9900
Wire Wire Line
	7500 9800 7500 9900
Connection ~ 7500 9900
Wire Wire Line
	8250 9800 8250 9900
Connection ~ 8250 9900
Wire Wire Line
	8600 9550 8600 9900
Connection ~ 8600 9900
Wire Wire Line
	7850 9550 7850 9900
Connection ~ 7850 9900
Wire Wire Line
	7100 9550 7100 9900
Connection ~ 7100 9900
Wire Wire Line
	6350 9550 6350 9900
Connection ~ 6350 9900
Wire Wire Line
	6750 9300 6750 9400
Wire Wire Line
	7500 9300 7500 9400
Wire Wire Line
	8250 9300 8250 9400
Wire Wire Line
	9000 9300 9000 9400
Wire Wire Line
	8900 9400 9000 9400
Connection ~ 9000 9400
Wire Wire Line
	8150 9400 8250 9400
Connection ~ 8250 9400
Wire Wire Line
	7400 9400 7500 9400
Connection ~ 7500 9400
Wire Wire Line
	6650 9400 6750 9400
Connection ~ 6750 9400
$Comp
L transistors:BSS138 VT2
U 1 1
P 7200 9350
F 0 "VT2" H 7400 9425 50  0000 L CNN
F 1 "BSS138" H 7400 9350 50  0001 L CNN
F 2 "NewComponents:SOT-23_mm" H 7400 9275 50  0001 L CIN
F 3 "" H 7200 9350 50  0000 L CNN
	1    7200 9350
	-1   0    0    -1  
$EndComp
$Comp
L transistors:BSS138 VT3
U 1 1
P 7950 9350
F 0 "VT3" H 8150 9425 50  0000 L CNN
F 1 "BSS138" H 8150 9350 50  0001 L CNN
F 2 "NewComponents:SOT-23_mm" H 8150 9275 50  0001 L CIN
F 3 "" H 7950 9350 50  0000 L CNN
	1    7950 9350
	-1   0    0    -1  
$EndComp
$Comp
L transistors:BSS138 VT4
U 1 1
P 8700 9350
F 0 "VT4" H 8900 9425 50  0000 L CNN
F 1 "BSS138" H 8900 9350 50  0001 L CNN
F 2 "NewComponents:SOT-23_mm" H 8900 9275 50  0001 L CIN
F 3 "" H 8700 9350 50  0000 L CNN
	1    8700 9350
	-1   0    0    -1  
$EndComp
Text GLabel 13750 3350 2    60   Input ~ 0
LED_7
$Comp
L Device:R R22
U 1 1
P 13450 3350
F 0 "R22" V 13500 3150 50  0000 C CNN
F 1 "300" V 13450 3350 50  0000 C CNN
F 2 "Resistors_SMD:R_0603_HandSoldering" V 13380 3350 50  0001 C CNN
F 3 "" H 13450 3350 50  0000 C CNN
	1    13450 3350
	0    -1   -1   0   
$EndComp
Wire Wire Line
	13600 3350 13750 3350
$Comp
L Device:C_Small C12
U 1 1
P 14350 1700
F 0 "C12" H 14360 1770 50  0000 L CNN
F 1 "0,1мкФ" H 14360 1620 50  0000 L CNN
F 2 "Capacitors_SMD:C_0603_HandSoldering" H 14350 1700 50  0001 C CNN
F 3 "" H 14350 1700 50  0000 C CNN
	1    14350 1700
	1    0    0    -1  
$EndComp
Text GLabel 14200 1500 0    60   Input ~ 0
DISPLAY_ON
Wire Wire Line
	14350 950  14350 1100
Wire Wire Line
	14200 1500 14350 1500
Wire Wire Line
	14350 1400 14350 1500
Connection ~ 14350 1500
Wire Wire Line
	15050 1500 15100 1500
Wire Wire Line
	15100 1500 15100 1900
Wire Wire Line
	14350 1900 15100 1900
Wire Wire Line
	14350 1800 14350 1900
Connection ~ 15100 1900
$Comp
L display:7SEGMENTS HL2
U 1 1
P 4000 7700
F 0 "HL2" H 4000 8250 50  0000 C CNN
F 1 "7SEGMENTS" H 4000 7250 50  0001 C CNN
F 2 "NewComponents:Oasistek_7SegInd_smd" H 4000 7700 50  0001 C CNN
F 3 "" H 4000 7700 50  0000 C CNN
	1    4000 7700
	1    0    0    -1  
$EndComp
Text GLabel 4850 3250 0    60   Input ~ 0
DIG_1
Text GLabel 4850 3350 0    60   Input ~ 0
DIG_2
Text GLabel 4850 3750 0    60   Input ~ 0
DIG_3
Text GLabel 4850 3850 0    60   Input ~ 0
DIG_4
Wire Wire Line
	6100 3250 4850 3250
Wire Wire Line
	4850 3350 6100 3350
Wire Wire Line
	6100 3750 4850 3750
Wire Wire Line
	4850 3850 6100 3850
Wire Wire Line
	12900 2550 12500 2550
Wire Wire Line
	13300 2750 12500 2750
Wire Wire Line
	12500 2850 12900 2850
Wire Wire Line
	13300 2950 12500 2950
Wire Wire Line
	12500 3050 12900 3050
Wire Wire Line
	13300 3150 12500 3150
Wire Wire Line
	12500 3250 12900 3250
Wire Wire Line
	13300 3350 12500 3350
Text GLabel 3300 7400 0    60   Input ~ 0
LED_2
Text GLabel 3300 7500 0    60   Input ~ 0
LED_3
Text GLabel 3300 7600 0    60   Input ~ 0
LED_4
Text GLabel 3300 7700 0    60   Input ~ 0
LED_5
Text GLabel 3300 7800 0    60   Input ~ 0
LED_6
Text GLabel 3300 7900 0    60   Input ~ 0
LED_7
Text GLabel 4700 7950 2    60   Input ~ 0
LED_8
Text GLabel 3300 7300 0    60   Input ~ 0
LED_1
Wire Wire Line
	4600 7950 4700 7950
Wire Wire Line
	3400 7900 3300 7900
Wire Wire Line
	3300 7800 3400 7800
Wire Wire Line
	3400 7700 3300 7700
Wire Wire Line
	3300 7600 3400 7600
Wire Wire Line
	3400 7500 3300 7500
Wire Wire Line
	3300 7400 3400 7400
Wire Wire Line
	3400 7300 3300 7300
$Comp
L display:7SEGMENTS HL4
U 1 1
P 6450 7700
F 0 "HL4" H 6450 8250 50  0000 C CNN
F 1 "7SEGMENTS" H 6450 7250 50  0001 C CNN
F 2 "NewComponents:Oasistek_7SegInd_smd" H 6450 7700 50  0001 C CNN
F 3 "" H 6450 7700 50  0000 C CNN
	1    6450 7700
	1    0    0    -1  
$EndComp
Text GLabel 5750 7400 0    60   Input ~ 0
LED_2
Text GLabel 5750 7500 0    60   Input ~ 0
LED_3
Text GLabel 5750 7600 0    60   Input ~ 0
LED_4
Text GLabel 5750 7700 0    60   Input ~ 0
LED_5
Text GLabel 5750 7800 0    60   Input ~ 0
LED_6
Text GLabel 5750 7900 0    60   Input ~ 0
LED_7
Text GLabel 7150 7950 2    60   Input ~ 0
LED_8
Text GLabel 5750 7300 0    60   Input ~ 0
LED_1
Wire Wire Line
	7050 7950 7150 7950
Wire Wire Line
	5850 7900 5750 7900
Wire Wire Line
	5750 7800 5850 7800
Wire Wire Line
	5850 7700 5750 7700
Wire Wire Line
	5750 7600 5850 7600
Wire Wire Line
	5850 7500 5750 7500
Wire Wire Line
	5750 7400 5850 7400
Wire Wire Line
	5850 7300 5750 7300
$Comp
L display:7SEGMENTS HL5
U 1 1
P 8900 7700
F 0 "HL5" H 8900 8250 50  0000 C CNN
F 1 "7SEGMENTS" H 8900 7250 50  0001 C CNN
F 2 "NewComponents:Oasistek_7SegInd_smd" H 8900 7700 50  0001 C CNN
F 3 "" H 8900 7700 50  0000 C CNN
	1    8900 7700
	1    0    0    -1  
$EndComp
Text GLabel 8200 7400 0    60   Input ~ 0
LED_2
Text GLabel 8200 7500 0    60   Input ~ 0
LED_3
Text GLabel 8200 7600 0    60   Input ~ 0
LED_4
Text GLabel 8200 7700 0    60   Input ~ 0
LED_5
Text GLabel 8200 7800 0    60   Input ~ 0
LED_6
Text GLabel 8200 7900 0    60   Input ~ 0
LED_7
Text GLabel 9600 7950 2    60   Input ~ 0
LED_8
Text GLabel 8200 7300 0    60   Input ~ 0
LED_1
Wire Wire Line
	9500 7950 9600 7950
Wire Wire Line
	8300 7900 8200 7900
Wire Wire Line
	8200 7800 8300 7800
Wire Wire Line
	8300 7700 8200 7700
Wire Wire Line
	8200 7600 8300 7600
Wire Wire Line
	8300 7500 8200 7500
Wire Wire Line
	8200 7400 8300 7400
Wire Wire Line
	8300 7300 8200 7300
$Comp
L display:7SEGMENTS HL6
U 1 1
P 11350 7700
F 0 "HL6" H 11350 8250 50  0000 C CNN
F 1 "7SEGMENTS" H 11350 7250 50  0001 C CNN
F 2 "NewComponents:Oasistek_7SegInd_smd" H 11350 7700 50  0001 C CNN
F 3 "" H 11350 7700 50  0000 C CNN
	1    11350 7700
	1    0    0    -1  
$EndComp
Text GLabel 10650 7400 0    60   Input ~ 0
LED_2
Text GLabel 10650 7500 0    60   Input ~ 0
LED_3
Text GLabel 10650 7600 0    60   Input ~ 0
LED_4
Text GLabel 10650 7700 0    60   Input ~ 0
LED_5
Text GLabel 10650 7800 0    60   Input ~ 0
LED_6
Text GLabel 10650 7900 0    60   Input ~ 0
LED_7
Text GLabel 12050 7950 2    60   Input ~ 0
LED_8
Text GLabel 10650 7300 0    60   Input ~ 0
LED_1
Wire Wire Line
	11950 7950 12050 7950
Wire Wire Line
	10750 7900 10650 7900
Wire Wire Line
	10650 7800 10750 7800
Wire Wire Line
	10750 7700 10650 7700
Wire Wire Line
	10650 7600 10750 7600
Wire Wire Line
	10750 7500 10650 7500
Wire Wire Line
	10650 7400 10750 7400
Wire Wire Line
	10750 7300 10650 7300
Wire Wire Line
	4600 7250 4700 7250
Wire Wire Line
	5200 7250 5200 8450
Wire Wire Line
	5200 8450 6350 8450
Wire Wire Line
	6350 8450 6350 9150
Wire Wire Line
	4600 7350 4700 7350
Wire Wire Line
	4700 7350 4700 7250
Connection ~ 4700 7250
Wire Wire Line
	7050 7250 7150 7250
Wire Wire Line
	7650 7250 7650 8450
Wire Wire Line
	7650 8450 7100 8450
Wire Wire Line
	7100 8450 7100 9150
Wire Wire Line
	7050 7350 7150 7350
Wire Wire Line
	7150 7350 7150 7250
Connection ~ 7150 7250
Wire Wire Line
	7850 9150 7850 8450
Wire Wire Line
	7850 8450 10100 8450
Wire Wire Line
	10100 7250 10100 8450
Wire Wire Line
	9500 7250 9600 7250
Wire Wire Line
	9500 7350 9600 7350
Wire Wire Line
	9600 7350 9600 7250
Connection ~ 9600 7250
Wire Wire Line
	8600 9150 8600 8600
Wire Wire Line
	8600 8600 12550 8600
Wire Wire Line
	12550 7250 12550 8600
Wire Wire Line
	11950 7250 12050 7250
Wire Wire Line
	11950 7350 12050 7350
Wire Wire Line
	12050 7350 12050 7250
Connection ~ 12050 7250
$Comp
L conn:CONN_01X04 XP8
U 1 1
P 15850 4700
F 0 "XP8" H 15850 4950 50  0000 C CNN
F 1 "CONN_01X04" V 15950 4700 50  0001 C CNN
F 2 "NewComponents:pin_header-4-1.5_pitch" H 15850 4700 50  0001 C CNN
F 3 "" H 15850 4700 50  0000 C CNN
	1    15850 4700
	1    0    0    -1  
$EndComp
Wire Wire Line
	15350 4850 15650 4850
Connection ~ 15350 5600
Wire Wire Line
	15650 4750 15250 4750
Connection ~ 15250 5400
Wire Wire Line
	15650 4650 15150 4650
Wire Wire Line
	15150 4650 15150 5300
Connection ~ 15150 5300
Wire Wire Line
	15650 4550 15050 4550
Wire Wire Line
	15050 4550 15050 5200
Connection ~ 15050 5200
Wire Wire Line
	9200 1850 9200 1950
Wire Wire Line
	9550 1100 9900 1100
Wire Wire Line
	9900 1100 10250 1100
Wire Wire Line
	9900 1450 10250 1450
Wire Wire Line
	5650 2450 6100 2450
Wire Wire Line
	10650 1100 11000 1100
Wire Wire Line
	10650 1450 11000 1450
Wire Wire Line
	6300 1100 6400 1100
Wire Wire Line
	7100 1600 7550 1600
Wire Wire Line
	6700 1600 7100 1600
Wire Wire Line
	6050 1600 6700 1600
Wire Wire Line
	6050 1100 6300 1100
Wire Wire Line
	15350 5900 15850 5900
Wire Wire Line
	5900 4700 6050 4700
Wire Wire Line
	13500 5400 13550 5400
Wire Wire Line
	13500 5900 15350 5900
Wire Wire Line
	11950 5350 12200 5350
Wire Wire Line
	11400 4700 11600 4700
Wire Wire Line
	10700 4700 10850 4700
Wire Wire Line
	10700 5550 11000 5550
Wire Wire Line
	11400 6000 11950 6000
Wire Wire Line
	10850 4700 11400 4700
Wire Wire Line
	10850 5350 10850 5450
Wire Wire Line
	7550 1100 7700 1100
Wire Wire Line
	12700 2450 13750 2450
Wire Wire Line
	2600 3550 2600 3650
Wire Wire Line
	3400 2950 6100 2950
Wire Wire Line
	3600 3050 6100 3050
Wire Wire Line
	3400 3550 3600 3550
Wire Wire Line
	3600 3550 3750 3550
Wire Wire Line
	5700 1100 6050 1100
Wire Wire Line
	5700 1600 6050 1600
Wire Wire Line
	2950 6000 3150 6000
Wire Wire Line
	2950 5800 3250 5800
Wire Wire Line
	2950 5200 2950 5300
Wire Wire Line
	3800 2450 5650 2450
Wire Wire Line
	9200 4700 9600 4700
Wire Wire Line
	9200 4450 9200 4700
Wire Wire Line
	9300 1850 9400 1850
Wire Wire Line
	10250 1100 10650 1100
Wire Wire Line
	10250 1450 10650 1450
Wire Wire Line
	2600 3950 5000 3950
Wire Wire Line
	5900 3950 6100 3950
Wire Wire Line
	6750 9900 7100 9900
Wire Wire Line
	7500 9900 7850 9900
Wire Wire Line
	8250 9900 8600 9900
Wire Wire Line
	8600 9900 9000 9900
Wire Wire Line
	7850 9900 8250 9900
Wire Wire Line
	7100 9900 7500 9900
Wire Wire Line
	6350 9900 6750 9900
Wire Wire Line
	9000 9400 9000 9500
Wire Wire Line
	8250 9400 8250 9500
Wire Wire Line
	7500 9400 7500 9500
Wire Wire Line
	6750 9400 6750 9500
Wire Wire Line
	14350 1500 14450 1500
Wire Wire Line
	14350 1500 14350 1600
Wire Wire Line
	15100 1900 15200 1900
Wire Wire Line
	4700 7250 5200 7250
Wire Wire Line
	7150 7250 7650 7250
Wire Wire Line
	9600 7250 10100 7250
Wire Wire Line
	12050 7250 12550 7250
Wire Wire Line
	15350 5600 15350 5900
Wire Wire Line
	15250 5400 15250 5500
Wire Wire Line
	15150 5300 15450 5300
Wire Wire Line
	15050 5200 14900 5200
$EndSCHEMATC
